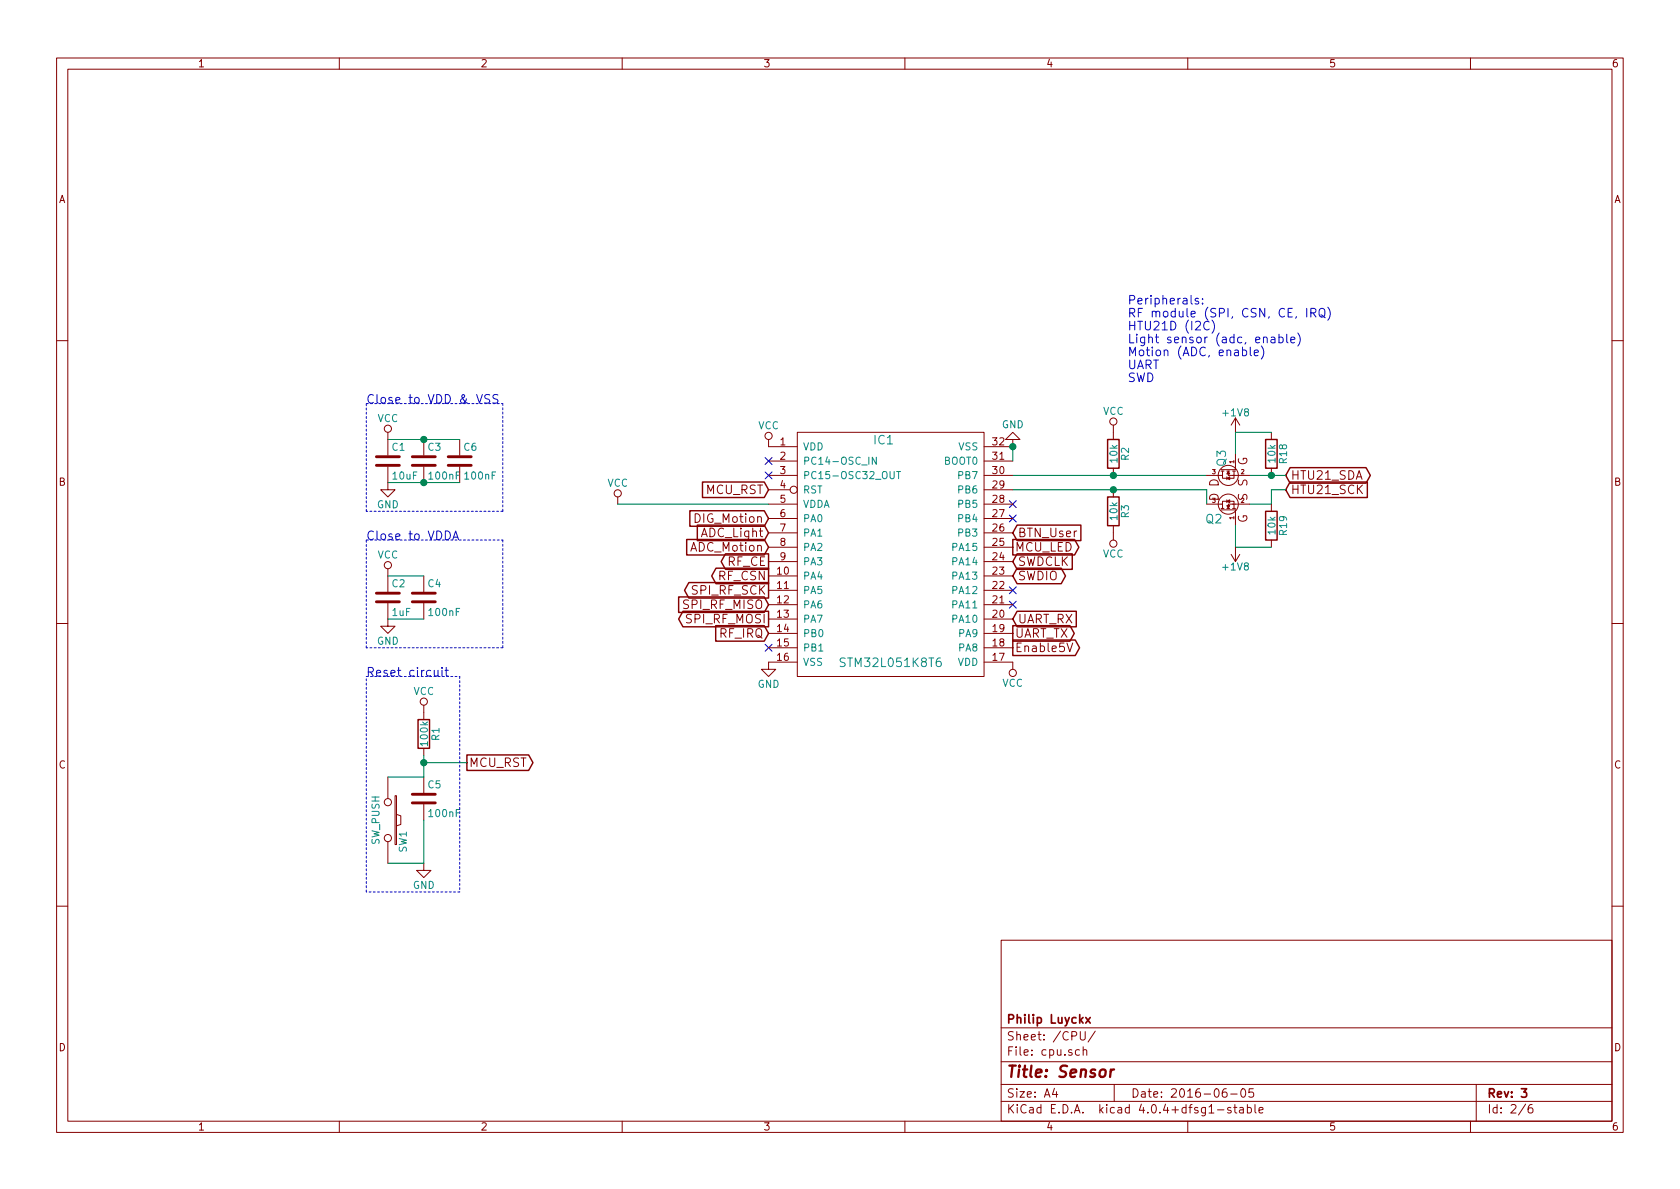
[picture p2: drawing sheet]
EESchema Schematic File Version 2
LIBS:power
LIBS:device
LIBS:transistors
LIBS:conn
LIBS:linear
LIBS:regul
LIBS:74xx
LIBS:cmos4000
LIBS:adc-dac
LIBS:memory
LIBS:xilinx
LIBS:microcontrollers
LIBS:dsp
LIBS:microchip
LIBS:analog_switches
LIBS:motorola
LIBS:texas
LIBS:intel
LIBS:audio
LIBS:interface
LIBS:digital-audio
LIBS:philips
LIBS:display
LIBS:cypress
LIBS:siliconi
LIBS:opto
LIBS:atmel
LIBS:contrib
LIBS:valves
LIBS:CustomICs
LIBS:CustomModules
LIBS:CustomPower
LIBS:CustomTransistors
LIBS:Custom_ShiftRegisters
LIBS:STM32_MCU
LIBS:dc-dc-converters
LIBS:Relais
LIBS:CustomDevices
LIBS:CustomPowerConvertors
LIBS:Sensor-cache
EELAYER 25 0
EELAYER END
$Descr A4 11693 8268
encoding utf-8
Sheet 2 6
Title "Sensor"
Date "2016-06-05"
Rev "3"
Comp "Philip Luyckx"
Comment1 ""
Comment2 ""
Comment3 ""
Comment4 ""
$EndDescr
$Comp
L VCC #PWR01
U 1 1
P 2700 3050
F 0 "#PWR01" H 2700 2900 50  0001 C CNN
F 1 "VCC" H 2700 3200 50  0000 C CNN
F 2 "" H 2700 3050 60  0000 C CNN
F 3 "" H 2700 3050 60  0000 C CNN
	1    2700 3050
	1    0    0    -1  
$EndComp
$Comp
L GND #PWR02
U 1 1
P 2700 3350
F 0 "#PWR02" H 2700 3100 50  0001 C CNN
F 1 "GND" H 2700 3200 50  0000 C CNN
F 2 "" H 2700 3350 60  0000 C CNN
F 3 "" H 2700 3350 60  0000 C CNN
	1    2700 3350
	1    0    0    -1  
$EndComp
$Comp
L C C1
U 1 1
P 2700 3200
F 0 "C1" H 2725 3300 50  0000 L CNN
F 1 "10uF" H 2725 3100 50  0000 L CNN
F 2 "Resistors_SMD:R_0805" H 2738 3050 30  0001 C CNN
F 3 "" H 2700 3200 60  0000 C CNN
F 4 "0.02" H 2700 3200 60  0001 C CNN "Price"
	1    2700 3200
	1    0    0    -1  
$EndComp
$Comp
L C C3
U 1 1
P 2950 3200
F 0 "C3" H 2975 3300 50  0000 L CNN
F 1 "100nF" H 2975 3100 50  0000 L CNN
F 2 "Resistors_SMD:R_0805" H 2988 3050 30  0001 C CNN
F 3 "" H 2950 3200 60  0000 C CNN
F 4 "0.02" H 2950 3200 60  0001 C CNN "Price"
	1    2950 3200
	1    0    0    -1  
$EndComp
$Comp
L C C6
U 1 1
P 3200 3200
F 0 "C6" H 3225 3300 50  0000 L CNN
F 1 "100nF" H 3225 3100 50  0000 L CNN
F 2 "Resistors_SMD:R_0805" H 3238 3050 30  0001 C CNN
F 3 "" H 3200 3200 60  0000 C CNN
F 4 "0.02" H 3200 3200 60  0001 C CNN "Price"
	1    3200 3200
	1    0    0    -1  
$EndComp
$Comp
L VCC #PWR03
U 1 1
P 5350 3100
F 0 "#PWR03" H 5350 2950 50  0001 C CNN
F 1 "VCC" H 5350 3250 50  0000 C CNN
F 2 "" H 5350 3100 60  0000 C CNN
F 3 "" H 5350 3100 60  0000 C CNN
	1    5350 3100
	1    0    0    -1  
$EndComp
$Comp
L VCC #PWR04
U 1 1
P 7050 4600
F 0 "#PWR04" H 7050 4450 50  0001 C CNN
F 1 "VCC" H 7050 4750 50  0000 C CNN
F 2 "" H 7050 4600 60  0000 C CNN
F 3 "" H 7050 4600 60  0000 C CNN
	1    7050 4600
	-1   0    0    1   
$EndComp
$Comp
L GND #PWR05
U 1 1
P 5350 4600
F 0 "#PWR05" H 5350 4350 50  0001 C CNN
F 1 "GND" H 5350 4450 50  0000 C CNN
F 2 "" H 5350 4600 60  0000 C CNN
F 3 "" H 5350 4600 60  0000 C CNN
	1    5350 4600
	1    0    0    -1  
$EndComp
Text Notes 2550 2800 0    60   ~ 0
Close to VDD & VSS
$Comp
L C C2
U 1 1
P 2700 4150
F 0 "C2" H 2725 4250 50  0000 L CNN
F 1 "1uF" H 2725 4050 50  0000 L CNN
F 2 "Resistors_SMD:R_0805" H 2738 4000 30  0001 C CNN
F 3 "" H 2700 4150 60  0000 C CNN
F 4 "0.02" H 2700 4150 60  0001 C CNN "Price"
	1    2700 4150
	1    0    0    -1  
$EndComp
$Comp
L C C4
U 1 1
P 2950 4150
F 0 "C4" H 2975 4250 50  0000 L CNN
F 1 "100nF" H 2975 4050 50  0000 L CNN
F 2 "Resistors_SMD:R_0805" H 2988 4000 30  0001 C CNN
F 3 "" H 2950 4150 60  0000 C CNN
F 4 "0.02" H 2950 4150 60  0001 C CNN "Price"
	1    2950 4150
	1    0    0    -1  
$EndComp
$Comp
L VCC #PWR06
U 1 1
P 2700 4000
F 0 "#PWR06" H 2700 3850 50  0001 C CNN
F 1 "VCC" H 2700 4150 50  0000 C CNN
F 2 "" H 2700 4000 60  0000 C CNN
F 3 "" H 2700 4000 60  0000 C CNN
	1    2700 4000
	1    0    0    -1  
$EndComp
$Comp
L GND #PWR07
U 1 1
P 2700 4300
F 0 "#PWR07" H 2700 4050 50  0001 C CNN
F 1 "GND" H 2700 4150 50  0000 C CNN
F 2 "" H 2700 4300 60  0000 C CNN
F 3 "" H 2700 4300 60  0000 C CNN
	1    2700 4300
	1    0    0    -1  
$EndComp
Text Notes 2550 3750 0    60   ~ 0
Close to VDDA
$Comp
L C C5
U 1 1
P 2950 5550
F 0 "C5" H 2975 5650 50  0000 L CNN
F 1 "100nF" H 2975 5450 50  0000 L CNN
F 2 "Resistors_SMD:R_0805" H 2988 5400 30  0001 C CNN
F 3 "" H 2950 5550 60  0000 C CNN
F 4 "0.02" H 2950 5550 60  0001 C CNN "Price"
	1    2950 5550
	1    0    0    -1  
$EndComp
$Comp
L SW_PUSH SW1
U 1 1
P 2700 5700
F 0 "SW1" H 2850 5810 50  0000 C CNN
F 1 "SW_PUSH" H 2700 5620 50  0000 C CNN
F 2 "CustomSmd:MicroSwitch_6x6mm" H 2700 5700 60  0001 C CNN
F 3 "" H 2700 5700 60  0000 C CNN
F 4 "0.05" H 2700 5700 60  0001 C CNN "Price"
	1    2700 5700
	0    1    1    0   
$EndComp
$Comp
L R R1
U 1 1
P 2950 5100
F 0 "R1" V 3030 5100 50  0000 C CNN
F 1 "100k" V 2950 5100 50  0000 C CNN
F 2 "Resistors_SMD:R_0603" V 2880 5100 30  0001 C CNN
F 3 "" H 2950 5100 30  0000 C CNN
F 4 "0.01" V 2950 5100 60  0001 C CNN "Price"
	1    2950 5100
	1    0    0    -1  
$EndComp
$Comp
L VCC #PWR08
U 1 1
P 2950 4950
F 0 "#PWR08" H 2950 4800 50  0001 C CNN
F 1 "VCC" H 2950 5100 50  0000 C CNN
F 2 "" H 2950 4950 60  0000 C CNN
F 3 "" H 2950 4950 60  0000 C CNN
	1    2950 4950
	1    0    0    -1  
$EndComp
$Comp
L GND #PWR09
U 1 1
P 2950 6000
F 0 "#PWR09" H 2950 5750 50  0001 C CNN
F 1 "GND" H 2950 5850 50  0000 C CNN
F 2 "" H 2950 6000 60  0000 C CNN
F 3 "" H 2950 6000 60  0000 C CNN
	1    2950 6000
	1    0    0    -1  
$EndComp
Text GLabel 3250 5300 2    60   Output ~ 0
MCU_RST
Text GLabel 5350 3400 0    60   Input ~ 0
MCU_RST
$Comp
L VCC #PWR010
U 1 1
P 4300 3500
F 0 "#PWR010" H 4300 3350 50  0001 C CNN
F 1 "VCC" H 4300 3650 50  0000 C CNN
F 2 "" H 4300 3500 60  0000 C CNN
F 3 "" H 4300 3500 60  0000 C CNN
	1    4300 3500
	1    0    0    -1  
$EndComp
Text Notes 2550 4700 0    60   ~ 0
Reset circuit
Text GLabel 5350 3700 0    60   Input ~ 0
ADC_Light
Text GLabel 5350 3800 0    60   Input ~ 0
ADC_Motion
Text GLabel 5350 4100 0    60   Output ~ 0
SPI_RF_SCK
Text GLabel 5350 4200 0    60   Input ~ 0
SPI_RF_MISO
Text GLabel 5350 4300 0    60   Output ~ 0
SPI_RF_MOSI
Text GLabel 7050 4400 2    60   Output ~ 0
UART_TX
Text GLabel 7050 4300 2    60   Input ~ 0
UART_RX
Text GLabel 7050 4000 2    60   BiDi ~ 0
SWDIO
Text GLabel 7050 3900 2    60   Input ~ 0
SWDCLK
Text GLabel 5350 4000 0    60   Output ~ 0
RF_CSN
Text GLabel 5350 3900 0    60   Output ~ 0
RF_CE
Text GLabel 5350 4400 0    60   Input ~ 0
RF_IRQ
Text Notes 7850 2650 0    60   ~ 0
Peripherals:\nRF module (SPI, CSN, CE, IRQ)\nHTU21D (I2C)\nLight sensor (adc, enable)\nMotion (ADC, enable)\nUART\nSWD
Text GLabel 7050 3800 2    60   Output ~ 0
MCU_LED
NoConn ~ 5350 4500
NoConn ~ 7050 3500
NoConn ~ 7050 3600
NoConn ~ 7050 4200
$Comp
L STM32L051K8T6 IC1
U 1 1
P 6200 3000
F 0 "IC1" H 6150 2950 60  0000 C CNN
F 1 "STM32L051K8T6" H 6200 1400 60  0000 C CNN
F 2 "STM32:STM32L051-LQFP32" H 5550 3000 60  0001 C CNN
F 3 "" H 5550 3000 60  0000 C CNN
F 4 "3.04" H 6200 3000 60  0001 C CNN "Price"
	1    6200 3000
	1    0    0    -1  
$EndComp
Text GLabel 7050 4500 2    60   Output ~ 0
Enable5V
$Comp
L GND #PWR011
U 1 1
P 7050 3100
F 0 "#PWR011" H 7050 2850 50  0001 C CNN
F 1 "GND" H 7050 2950 50  0000 C CNN
F 2 "" H 7050 3100 60  0000 C CNN
F 3 "" H 7050 3100 60  0000 C CNN
	1    7050 3100
	-1   0    0    1   
$EndComp
Wire Wire Line
	2700 3050 3200 3050
Connection ~ 2950 3050
Wire Wire Line
	2700 3350 3200 3350
Connection ~ 2950 3350
Wire Wire Line
	2700 4300 2950 4300
Wire Wire Line
	2700 4000 2950 4000
Wire Notes Line
	2550 2800 3500 2800
Wire Notes Line
	3500 2800 3500 3550
Wire Notes Line
	3500 3550 2550 3550
Wire Notes Line
	2550 3550 2550 2800
Wire Notes Line
	2550 3750 3500 3750
Wire Notes Line
	3500 3750 3500 4500
Wire Notes Line
	3500 4500 2550 4500
Wire Notes Line
	2550 4500 2550 3750
Wire Wire Line
	2700 6000 2950 6000
Wire Wire Line
	2950 6000 2950 5700
Wire Wire Line
	2700 5400 2950 5400
Wire Wire Line
	2950 5400 2950 5250
Wire Wire Line
	2950 5300 3250 5300
Connection ~ 2950 5300
Wire Wire Line
	4300 3500 5350 3500
Wire Notes Line
	2550 4700 3200 4700
Wire Notes Line
	3200 4700 3200 6200
Wire Notes Line
	3200 6200 2550 6200
Wire Notes Line
	2550 6200 2550 4700
Connection ~ 7050 3100
Wire Wire Line
	7050 3100 7050 3200
NoConn ~ 5350 3300
Text GLabel 8950 3300 2    60   BiDi ~ 0
HTU21_SDA
Text GLabel 8950 3400 2    60   Input ~ 0
HTU21_SCK
Wire Wire Line
	7050 3300 8400 3300
Wire Wire Line
	7050 3400 8400 3400
$Comp
L R R2
U 1 1
P 7750 3150
F 0 "R2" V 7830 3150 50  0000 C CNN
F 1 "10k" V 7750 3150 50  0000 C CNN
F 2 "Resistors_SMD:R_0603" V 7680 3150 50  0001 C CNN
F 3 "" H 7750 3150 50  0000 C CNN
	1    7750 3150
	1    0    0    -1  
$EndComp
Connection ~ 7750 3300
$Comp
L VCC #PWR012
U 1 1
P 7750 3000
F 0 "#PWR012" H 7750 2850 50  0001 C CNN
F 1 "VCC" H 7750 3150 50  0000 C CNN
F 2 "" H 7750 3000 50  0000 C CNN
F 3 "" H 7750 3000 50  0000 C CNN
	1    7750 3000
	1    0    0    -1  
$EndComp
$Comp
L R R3
U 1 1
P 7750 3550
F 0 "R3" V 7830 3550 50  0000 C CNN
F 1 "10k" V 7750 3550 50  0000 C CNN
F 2 "Resistors_SMD:R_0603" V 7680 3550 50  0001 C CNN
F 3 "" H 7750 3550 50  0000 C CNN
	1    7750 3550
	1    0    0    -1  
$EndComp
$Comp
L VCC #PWR013
U 1 1
P 7750 3700
F 0 "#PWR013" H 7750 3550 50  0001 C CNN
F 1 "VCC" H 7750 3850 50  0000 C CNN
F 2 "" H 7750 3700 50  0000 C CNN
F 3 "" H 7750 3700 50  0000 C CNN
	1    7750 3700
	-1   0    0    1   
$EndComp
Connection ~ 7750 3400
NoConn ~ 5350 3200
NoConn ~ 7050 4100
Text GLabel 5350 3600 0    60   Input ~ 0
DIG_Motion
Text GLabel 7050 3700 2    60   Input ~ 0
BTN_User
$Comp
L NMosfetGen Q2
U 1 1
P 8550 3300
F 0 "Q2" V 8850 3400 60  0000 C CNN
F 1 "NMosfetGen" V 8300 3550 60  0001 C CNN
F 2 "CustomSmd:SOT23" H 8500 3440 60  0001 C CNN
F 3 "" H 8500 3440 60  0000 C CNN
	1    8550 3300
	0    -1   1    0   
$EndComp
Wire Wire Line
	8700 3300 8950 3300
$Comp
L +1V8 #PWR014
U 1 1
P 8600 3000
F 0 "#PWR014" H 8600 2850 50  0001 C CNN
F 1 "+1V8" H 8600 3140 50  0000 C CNN
F 2 "" H 8600 3000 50  0000 C CNN
F 3 "" H 8600 3000 50  0000 C CNN
	1    8600 3000
	1    0    0    -1  
$EndComp
$Comp
L R R18
U 1 1
P 8850 3150
F 0 "R18" V 8930 3150 50  0000 C CNN
F 1 "10k" V 8850 3150 50  0000 C CNN
F 2 "Resistors_SMD:R_0603" V 8780 3150 50  0001 C CNN
F 3 "" H 8850 3150 50  0000 C CNN
	1    8850 3150
	1    0    0    -1  
$EndComp
Connection ~ 8850 3300
Wire Wire Line
	8600 3000 8850 3000
Wire Wire Line
	8600 3000 8600 3150
$Comp
L NMosfetGen Q3
U 1 1
P 8550 3500
F 0 "Q3" H 8870 3550 60  0000 C CNN
F 1 "NMosfetGen" V 8350 3750 60  0001 C CNN
F 2 "CustomSmd:SOT23" H 8500 3640 60  0001 C CNN
F 3 "" H 8500 3640 60  0000 C CNN
	1    8550 3500
	0    -1   -1   0   
$EndComp
Wire Wire Line
	8400 3400 8400 3500
Wire Wire Line
	8700 3500 8850 3500
Wire Wire Line
	8850 3500 8850 3400
Wire Wire Line
	8850 3400 8950 3400
$Comp
L R R19
U 1 1
P 8850 3650
F 0 "R19" V 8930 3650 50  0000 C CNN
F 1 "10k" V 8850 3650 50  0000 C CNN
F 2 "Resistors_SMD:R_0603" V 8780 3650 50  0001 C CNN
F 3 "" H 8850 3650 50  0000 C CNN
	1    8850 3650
	1    0    0    -1  
$EndComp
Wire Wire Line
	8850 3800 8600 3800
Wire Wire Line
	8600 3800 8600 3650
$Comp
L +1V8 #PWR015
U 1 1
P 8600 3800
F 0 "#PWR015" H 8600 3650 50  0001 C CNN
F 1 "+1V8" H 8600 3940 50  0000 C CNN
F 2 "" H 8600 3800 50  0000 C CNN
F 3 "" H 8600 3800 50  0000 C CNN
	1    8600 3800
	-1   0    0    1   
$EndComp
$EndSCHEMATC
